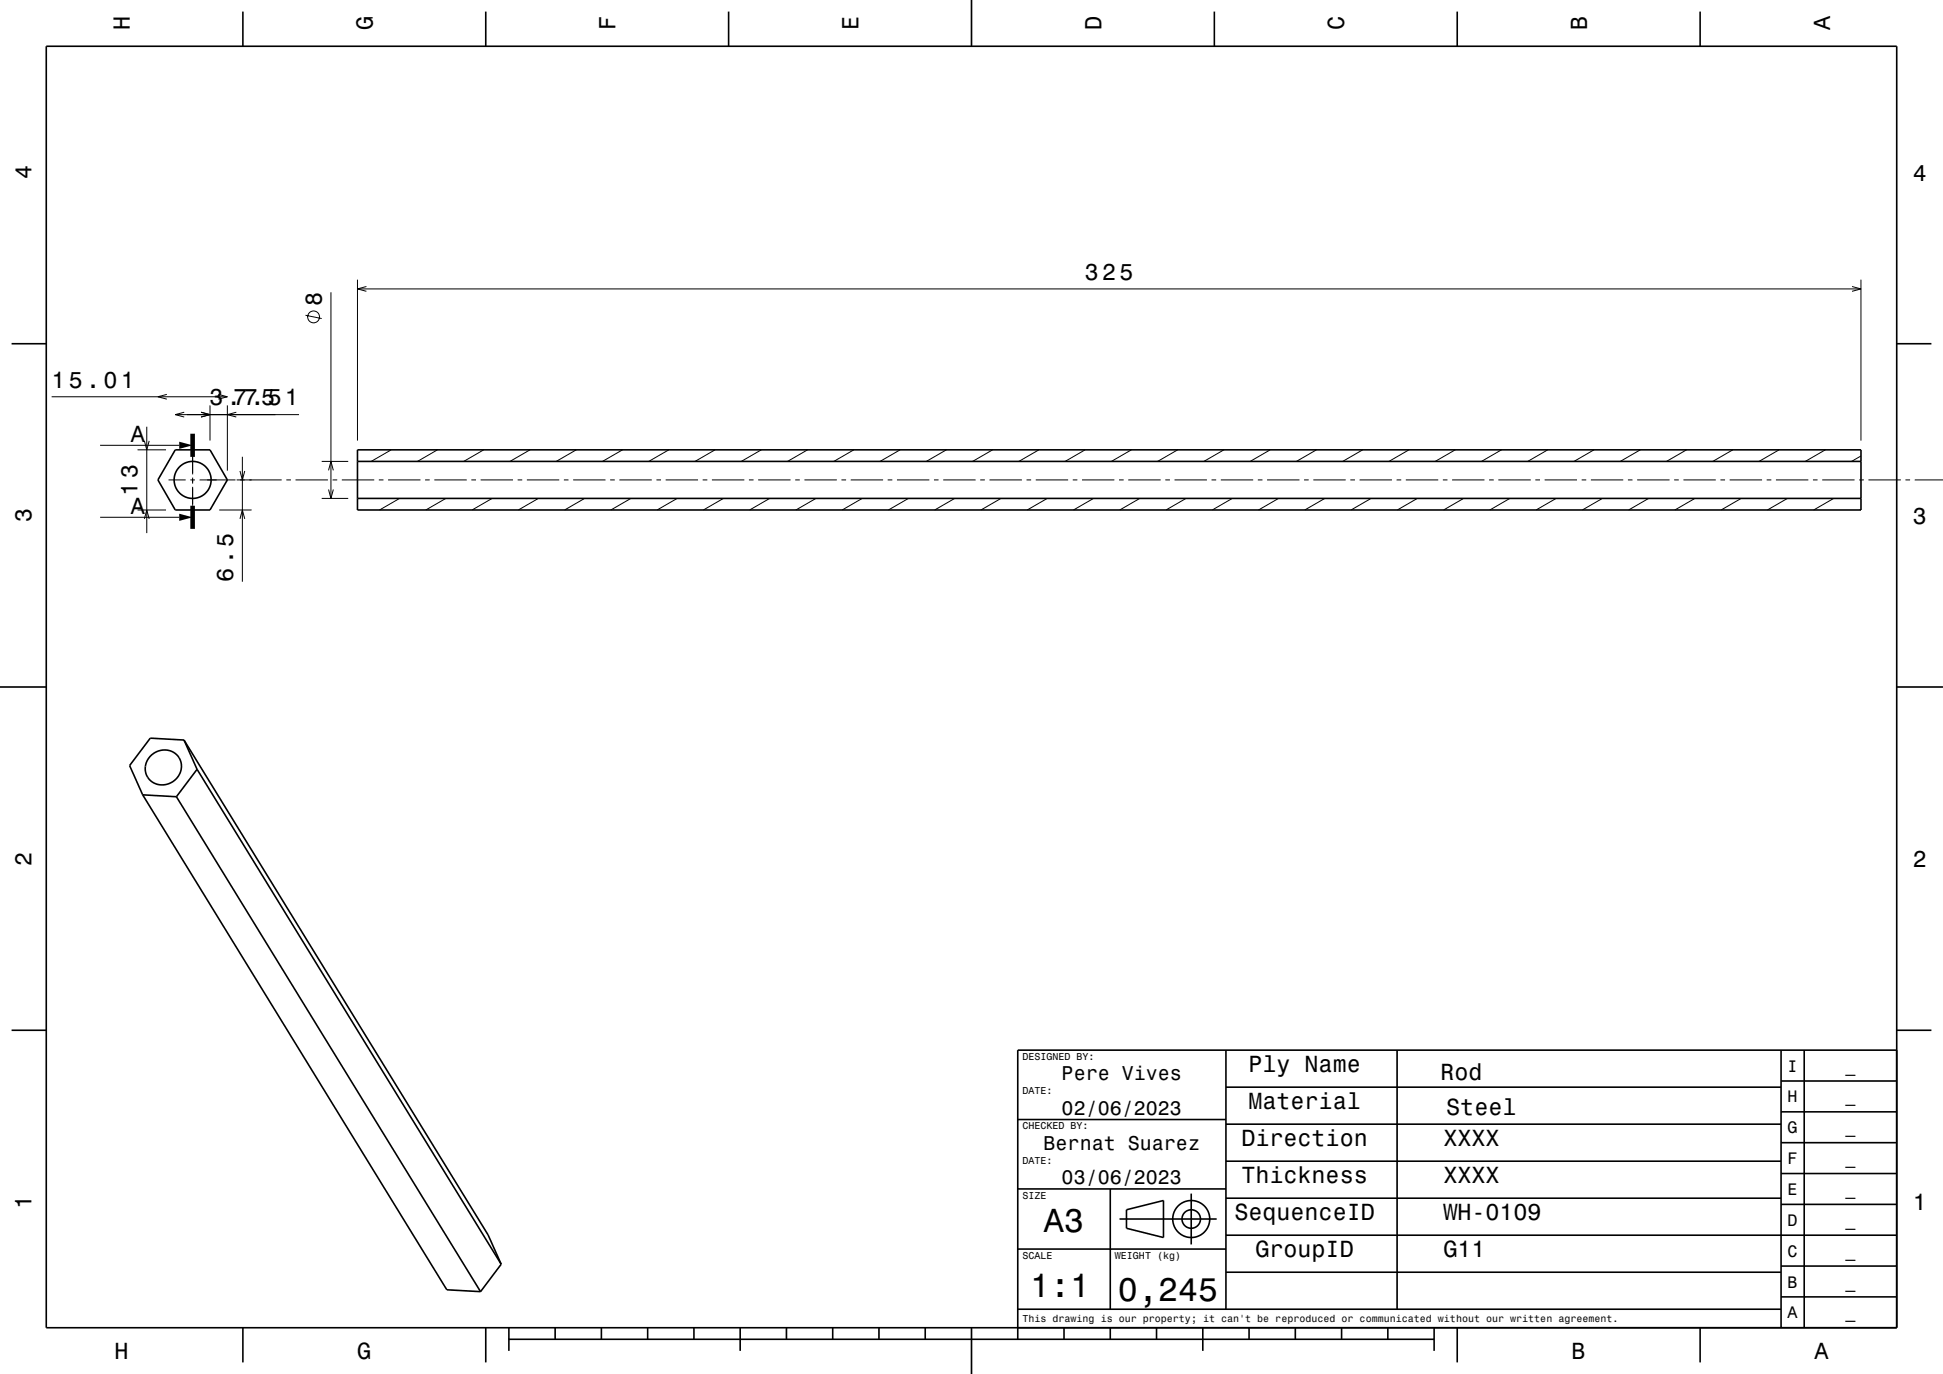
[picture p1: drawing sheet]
<svg xmlns="http://www.w3.org/2000/svg" width="420mm" height="297mm" viewBox="0 0 420 297" stroke-linecap="round" stroke-linejoin="round" font-family="sans-serif">
<g fill="none" stroke="#000" stroke-width=".22">
<path d="M66 68.1l3.5 .8M71.5 63.2v44.5M77.3 60.5v34.7M77.3 62.5h325M79.2 61.9l-1.9 .6 1.9 .5M400.3 61.9l2 .6-2 .5M402.3 60.5v34.7M11.2 85.8h37.9M21.6 96.3h17.1M29.7 97.2h6.2M31.2 95.3l.5 1.9 .5-1.9M31.7 92.2v23"/>
<path d="M36.1 85.2l-2 .6 2 .5M37.9 89.6h26.7M39.8 89.1l-1.9 .5 1.9 .5M41.6 98.5v4M43.5 89.1l1.9 .5-1.9 .5M45.4 87.6v7.6M47.2 85.2l1.9 .6-1.9 .5M49.1 87.6v14.1M51.1 89.1l-2 .5 2 .5M52.4 98.7v27M69.5 99.7h5.8M84.6 97.2l-4.4 2.5"/>
<path d="M94.6 97.2l-4.4 2.5M104.6 97.2l-4.4 2.5M114.6 97.2l-4.4 2.5M124.6 97.2l-4.4 2.5M134.6 97.2l-4.4 2.5M144.6 97.2l-4.4 2.5M154.6 97.2l-4.4 2.5M164.6 97.2l-4.4 2.5M174.6 97.2l-4.4 2.5M184.6 97.2l-4.4 2.5M194.6 97.2l-4.4 2.5M204.6 97.2l-4.4 2.5"/>
<path d="M214.6 97.2l-4.4 2.5M224.6 97.2l-4.4 2.5M234.6 97.2l-4.4 2.5M244.6 97.2l-4.4 2.5M254.6 97.2l-4.4 2.5M264.6 97.2l-4.4 2.5M274.6 97.2l-4.4 2.5M284.6 97.2l-4.4 2.5M294.6 97.2l-4.4 2.5M304.6 97.2l-4.4 2.5M314.6 97.2l-4.4 2.5M324.6 97.2l-4.4 2.5"/>
<path d="M334.6 97.2l-4.4 2.5M344.6 97.2l-4.4 2.5M354.6 97.2l-4.4 2.5M364.6 97.2l-4.4 2.5M374.6 97.2l-4.4 2.5M384.6 97.2l-4.4 2.5M394.6 97.2l-4.4 2.5M402.3 98.6l-2.1 1.1M21.6 111.8h17.1M29.7 110.2h6.2M31.2 112.2l.5-2 .5 2M36.4 103.7h3.7"/>
<path d="M41.1 103.7h1M41.6 103.2v1.3M41.6 105.2v4.1M43.1 103.7h7.8M47.4 110.2h7M51.1 103.7h9.8M51.9 112.2l.5-2 .5 2M51.9 101.8l.5 1.9 .5-1.9M61.9 103.7h1M63.9 103.7h7M69.5 107.7h5.8M71 101.7l.5-2 .6 2"/>
<path d="M71 105.8l.5 1.9 .6-1.9M71.9 103.7h1M73.9 103.7h7M81.9 103.7h1M83.9 103.7h7M86.4 107.7l-4.4 2.5M91.9 103.7h1M93.9 103.7h7M96.4 107.7l-4.3 2.5M101.9 103.7h1M103.9 103.7h7M106.4 107.7l-4.3 2.5"/>
<path d="M111.9 103.7h1M113.9 103.7h7M116.4 107.7l-4.4 2.5M121.9 103.7h1M123.9 103.7h7M126.4 107.7l-4.3 2.5M131.9 103.7h1M133.9 103.7h7M136.4 107.7l-4.3 2.5M141.9 103.7h1M143.9 103.7h7M146.4 107.7l-4.4 2.5"/>
<path d="M151.9 103.7h1M153.9 103.7h7M156.4 107.7l-4.3 2.5M161.9 103.7h1M163.9 103.7h7M166.4 107.7l-4.4 2.5M171.9 103.7h1M173.9 103.7h7M176.4 107.7l-4.4 2.5M181.9 103.7h1M183.9 103.7h7M186.4 107.7l-4.3 2.5"/>
<path d="M191.9 103.7h1M193.9 103.7h7M196.4 107.7l-4.4 2.5M201.9 103.7h1M203.9 103.7h7M206.4 107.7l-4.4 2.5M211.9 103.7h1M213.9 103.7h7M216.4 107.7l-4.3 2.5M221.9 103.7h1M223.9 103.7h7M226.4 107.7l-4.4 2.5"/>
<path d="M231.9 103.7h1M233.9 103.7h7M236.4 107.7l-4.3 2.5M241.9 103.7h1M243.9 103.7h7M246.4 107.7l-4.3 2.5M251.9 103.7h1M253.9 103.7h7M256.4 107.7l-4.4 2.5M261.9 103.7h1M263.9 103.7h7M266.4 107.7l-4.3 2.5"/>
<path d="M271.9 103.7h1M273.9 103.7h7M276.4 107.7l-4.3 2.5M281.9 103.7h1M283.9 103.7h7M286.4 107.7l-4.4 2.5M291.9 103.7h1M293.9 103.7h7M296.4 107.7l-4.3 2.5M301.9 103.7h1M303.9 103.7h7M306.4 107.7l-4.3 2.5"/>
<path d="M311.9 103.7h1M313.9 103.7h7M316.4 107.7l-4.4 2.5M321.9 103.7h1M323.9 103.7h7M326.4 107.7l-4.3 2.5M331.9 103.7h1M333.9 103.7h7M336.4 107.7l-4.4 2.5M341.9 103.7h1M343.9 103.7h7M346.4 107.7l-4.4 2.5"/>
<path d="M351.9 103.7h1M353.9 103.7h7M356.4 107.7l-4.3 2.5M361.9 103.7h1M363.9 103.7h7M366.4 107.7l-4.4 2.5M371.9 103.7h1M373.9 103.7h7M376.4 107.7l-4.3 2.5M381.9 103.7h1M383.9 103.7h7M386.4 107.7l-4.3 2.5"/>
<path d="M391.9 103.7h1M393.9 103.7h7M396.4 107.7l-4.4 2.5M401.9 103.7h1M402.3 110.1l-.2 .1M403.9 103.7h7M411.9 103.7h1M413.9 103.7h6.1"/>
<circle cx="67.8" cy="68.5" r="1.28"/>
</g>
<g fill="none" stroke="#000" stroke-width=".35">
<path d="M10 10h400v277h-400zM52.5 2.5v7.5M105 2.5v7.5M157.5 2.5v7.5M210 0v10M262.5 2.5v7.5M315 2.5v7.5M367.5 2.5v7.5M2.5 74.3h7.5M410 74.3h7.5M37.9 97.2h7.5l3.7 6.5-3.7 6.5h-7.5l-3.8-6.5zM77.3 97.2h325v13h-325z"/>
<path d="M77.3 99.7h325M77.3 107.7h325M0 148.5h10M39.8 160l-7.3-.4-4.5 5.9 2.8 6.3M39.8 160l65.7 106.9 2.8 6.4M39.8 160l2.8 6.3M410 148.5h10M30.8 171.8l7.3 .4M30.8 171.8l65.8 107 7.3 .4M32.6 163.3a3.7 3.7 0 0 1 4.4-.9 3.7 3.7 0 0 1 2.2 3.9 4 4 0 0 1-3.6 3.3 4 4 0 0 1-4.1-2.5 3.9 3.9 0 0 1 1.1-3.8zM38.1 172.2l65.8 107M42.6 166.3l65.7 107"/>
<path d="M42.6 166.3l-4.5 5.9M2.5 222.7h7.5M265 235h120M265 227v56M302 227v56M385 233.7h25M385 227v60M390 227v60M410 222.7h7.5M410 227h-190v62.5M220 257h45M220 242h45"/>
<path d="M240 257v26M257.5 258v11M265 259h120M265 251h120M265 243h120M385 253.7h25M385 247h25M385 240.3h25M108.3 273.3l-4.4 5.9M220 270h45M242 263.5h21M243.5 261.5l8-2v8l-8-2z"/>
<path d="M265 275h120M265 267h145M385 273.7h25M385 260.3h25M52.5 287v7.5M105 287v7.5M110 289.5h200M110 287v5M120 287v2.5M130 287v2.5M140 287v2.5M150 287v2.5"/>
<path d="M160 287v5M170 287v2.5M180 287v2.5M190 287v2.5M200 287v2.5M210 287v10M220 283h165M230 287v2.5M240 287v2.5M250 287v2.5M260 287v5M270 287v2.5"/>
<path d="M280 287v2.5M290 287v2.5M300 287v2.5M310 287v5M315 287v7.5M367.5 287v7.5M385 280.3h25"/>
<circle cx="41.6" cy="103.7" r="4"/>
<circle cx="257.5" cy="263.5" r="2"/>
<circle cx="257.5" cy="263.5" r="4"/>
</g>
<path d="M41.6 93.8v5M41.6 109.3v5" fill="none" stroke="#000" stroke-width="1" stroke-linecap="butt"/>
<g fill="#000">
<path d="M38.7 95.5l2.9 .8-2.9 .7z" fill-rule="evenodd"/>
<path d="M38.7 111l2.9 .8-2.9 .8z" fill-rule="evenodd"/>
</g>
<g font-size="7.2">
<text x="225.7" y="266.3">A3</text>
<text x="222.6" y="280.3">1:1</text>
<text x="241.7" y="281.3">0,245</text>
</g>
<g font-size="5">
<text x="28.1" y="6.5" transform="rotate(-90 28.1 6.5)">H</text>
<text x="80.6" y="6.5" transform="rotate(-90 80.6 6.5)">G</text>
<text x="133.1" y="6.5" transform="rotate(-90 133.1 6.5)">F</text>
<text x="185.6" y="6.5" transform="rotate(-90 185.6 6.5)">E</text>
<text x="238.1" y="6.5" transform="rotate(-90 238.1 6.5)">D</text>
<text x="290.6" y="6.5" transform="rotate(-90 290.6 6.5)">C</text>
<text x="343.1" y="6.5" transform="rotate(-90 343.1 6.5)">B</text>
<text x="395.6" y="6.5" transform="rotate(-90 395.6 6.5)">A</text>
<text x="6.8" y="38.7" transform="rotate(-90 6.8 38.7)">4</text>
<text x="413.5" y="39">4</text>
<text x="234.5" y="60.5">325</text>
<text x="69.5" y="66.2" transform="rotate(-90 69.5 66.2)">8</text>
<text x="11.2" y="83.8">15.01</text>
<text x="45.3" y="87.6">3.75</text>
<text x="50.4" y="87.6">7.51</text>
<text x="28.3" y="95.6">A</text>
<text x="29.7" y="107.1" transform="rotate(-90 29.7 107.1)">13</text>
<text x="6.8" y="112.9" transform="rotate(-90 6.8 112.9)">3</text>
<text x="28.3" y="111.2">A</text>
<text x="413.5" y="113.2">3</text>
<text x="50.4" y="125.7" transform="rotate(-90 50.4 125.7)">6.5</text>
<text x="6.8" y="187.1" transform="rotate(-90 6.8 187.1)">2</text>
<text x="413.5" y="187.4">2</text>
<text x="269.9" y="231.8">Ply Name</text>
<text x="311.4" y="233.4">Rod</text>
<text x="269.9" y="239.8">Material</text>
<text x="312.6" y="241.1">Steel</text>
<text x="268.3" y="247.8">Direction</text>
<text x="312" y="247.8">XXXX</text>
<text x="268.3" y="255.8">Thickness</text>
<text x="312" y="255.8">XXXX</text>
<text x="6.8" y="261.3" transform="rotate(-90 6.8 261.3)">1</text>
<text x="266.8" y="263.8">SequenceID</text>
<text x="312" y="263.8">WH-0109</text>
<text x="413.5" y="261.6">1</text>
<text x="271.4" y="271.8">GroupID</text>
<text x="312" y="271.8">G11</text>
<text x="24.7" y="293.8">H</text>
<text x="77.2" y="293.8">G</text>
<text x="339.7" y="293.8">B</text>
<text x="392.2" y="293.8">A</text>
</g>
<g font-size="4.3">
<text x="229.5" y="233.5">Pere Vives</text>
<text x="229.5" y="241">02/06/2023</text>
<text x="225.6" y="248.5">Bernat Suarez</text>
<text x="229.5" y="256">03/06/2023</text>
</g>
<g font-size="3.6">
<text x="386.4" y="231.6">I</text>
<text x="398.9" y="231.6">_</text>
<text x="386.4" y="238.3">H</text>
<text x="398.9" y="238.3">_</text>
<text x="386.4" y="245">G</text>
<text x="398.9" y="245">_</text>
<text x="386.4" y="251.6">F</text>
<text x="398.9" y="251.6">_</text>
<text x="386.4" y="258.3">E</text>
<text x="398.9" y="258.3">_</text>
<text x="386.4" y="265">D</text>
<text x="398.9" y="265">_</text>
<text x="386.4" y="271.6">C</text>
<text x="398.9" y="271.6">_</text>
<text x="386.4" y="278.3">B</text>
<text x="398.9" y="278.3">_</text>
<text x="386.4" y="285">A</text>
<text x="398.9" y="285">_</text>
</g>
<g font-size="2.2">
<text x="221" y="229.1">DESIGNED BY:</text>
<text x="221" y="236.6">DATE:</text>
<text x="221" y="244.1">CHECKED BY:</text>
<text x="221" y="251.6">DATE:</text>
<text x="221" y="259.1">SIZE</text>
<text x="221" y="272.1">SCALE</text>
<text x="241" y="272.1">WEIGHT (kg)</text>
<text x="221" y="285.8">This drawing is our property; it can't be reproduced or communicated without our written agreement.</text>
</g>
</svg>
